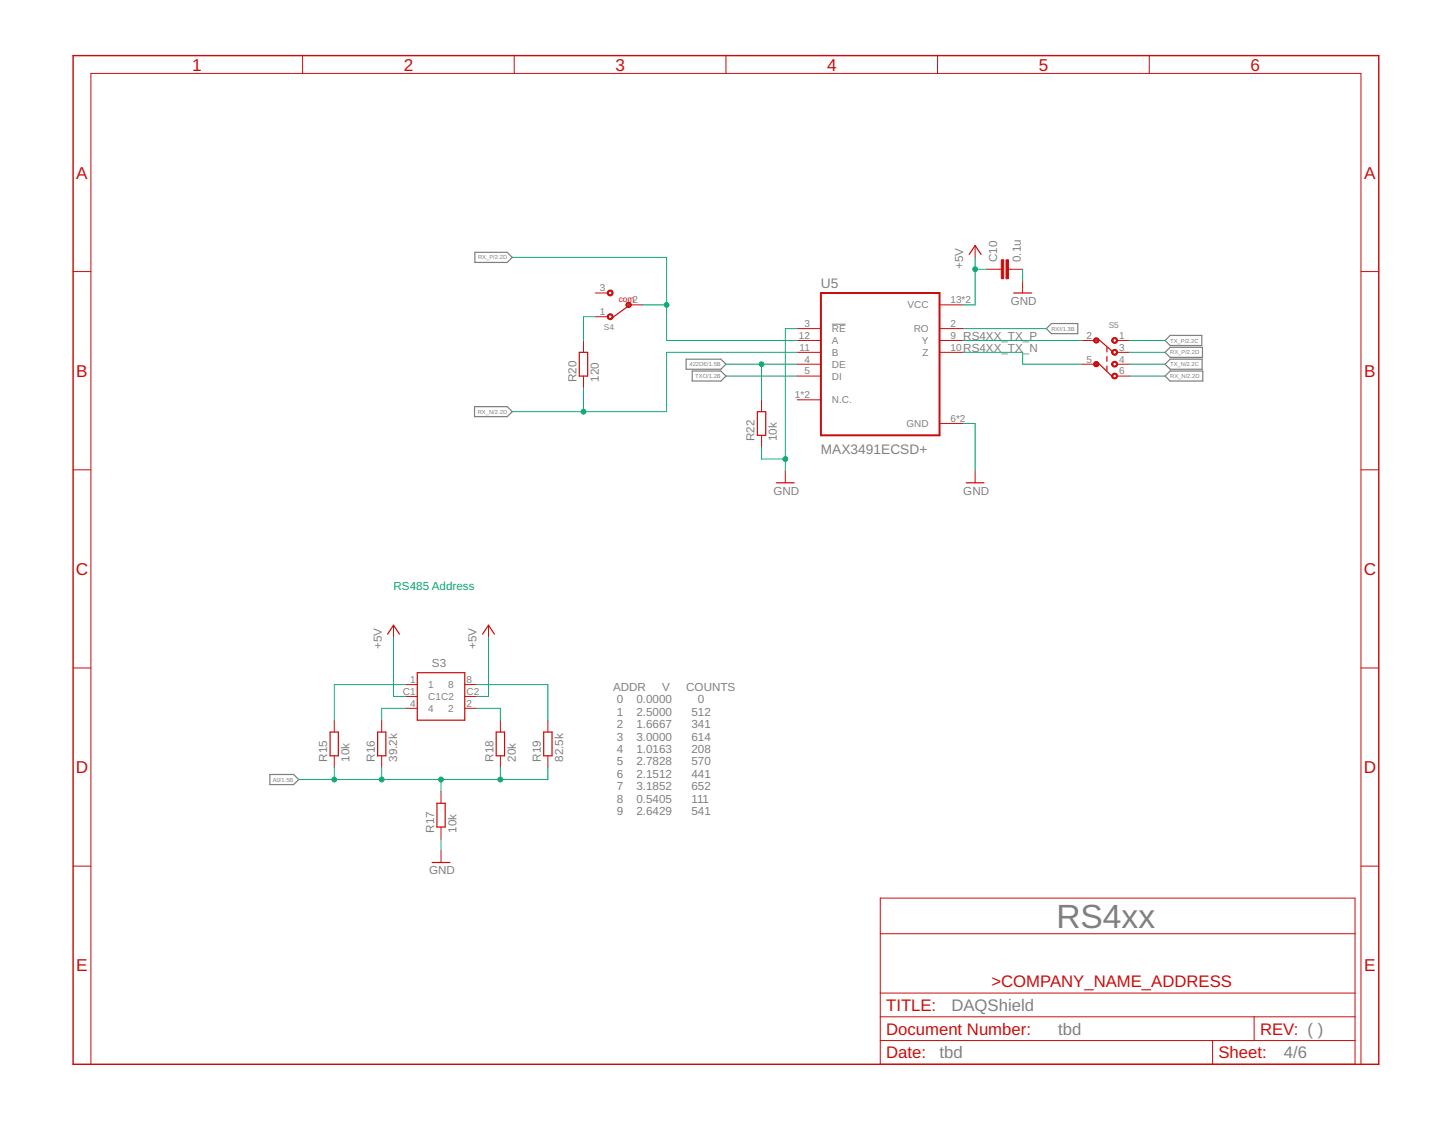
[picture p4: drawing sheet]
<svg xmlns="http://www.w3.org/2000/svg" width="279mm" height="216mm" viewBox="0 0 279 216" stroke-linecap="round" stroke-linejoin="round" font-family="sans-serif">
<path d="M160.2 62.4h2.6" fill="none" stroke="#808080" stroke-width=".19"/>
<path d="M91.4 48.6h6.3l.9 1-.9 .9h-6.3zM91.4 78.3h6.3l.9 1-.9 .9h-6.3zM132.1 69.2h6.7l1 .9-1 1h-6.7zM133.3 71.5h5.5l1 .9-1 1h-5.5zM201.5 63.3l1-1h5v2h-5zM224.3 70.1l1-.9h6.2v1.9h-6.2zM224.3 72.4l1-.9h6.3v1.9h-6.3zM224.3 67.9l1-1h6.2v1.9h-6.2zM224.3 65.6l1-1h6.1v1.9h-6.1zM52 149.2h4.5l1 .9-1 1h-4.5z" fill="none" stroke="#808080" stroke-width=".23"/>
<path d="M14.1 10.7h251.4v194.3h-251.4z" fill="none" stroke="#c90d0c" stroke-width=".28"/>
<g fill="none" stroke="#c90d0c" stroke-width=".19">
<path d="M58.3 10.7v3.4M99 10.7v3.4M139.8 10.7v3.4M180.5 10.7v3.4M221.3 10.7v3.4M14.1 52.3h3.4M114.6 56.4h2.3M121.5 58.7h2.3M180.9 58.7h4.6M187.8 47.3v2.3M190.1 51.9h2.7M194.2 51.9h2.7"/>
<path d="M196.9 54.1v2.3M262.1 52.3h3.4M112.4 65.6v2.3M112.4 72.4v2.3M114.6 61h2.3M146.6 77v2.3M153.5 63.3h4.6M153.5 65.6h4.6M153.5 67.9h4.6M153.5 70.1h4.6M153.5 72.4h4.6M153.5 77h4.6"/>
<path d="M180.9 63.3h4.6M180.9 65.6h4.6M180.9 67.9h4.6M208.3 65.6h2.3M208.3 70.1h2.3M215.2 65.6h2.3M215.2 67.9h2.3M215.2 70.1h2.3M215.2 72.4h2.3M14.1 90.5h3.4M146.6 83.8v2.3M151.2 90.7v2.3"/>
<path d="M180.9 81.6h4.6M187.8 90.7v2.3M262.1 90.5h3.4M14.1 128.7h3.4M64.4 138.7v2.3M73.5 138.7v2.3M75.8 120.4v2.3M78.1 131.8h2.2M78.1 134.1h2.2M78.1 136.4h2.2M89.5 131.8h2.3M89.5 134.1h2.3"/>
<path d="M89.5 136.4h2.3M94.1 120.4v2.3M96.4 138.7v2.3M105.5 138.7v2.3M262.1 128.7h3.4M64.4 145.6v2.2M73.5 145.6v2.2M84.9 152.4v2.3M84.9 159.3v2.3M96.4 145.6v2.2M105.5 145.6v2.2M14.1 166.8h3.4"/>
<path d="M84.9 163.8v2.3M169.5 173h91.4v32h-91.4zM169.5 179.8h91.4M262.1 166.8h3.4M169.5 195.8h91.4M169.5 191.3h91.4M241.5 195.8v4.6M17.5 205v-190.9h244.6v190.9M169.5 200.4h91.4M233.5 200.4v4.6"/>
</g>
<path d="M158.1 56.4h22.8v27.4h-22.8z" fill="none" stroke="#c90d0c" stroke-width=".38"/>
<g fill="none" stroke="#c90d0c" stroke-width=".23">
<path d="M120.6 58.8h.9M120.6 58.6h.9M120.6 58.9h.8M120.7 59.2l-2.7 2M120.7 58.4h.6M120.8 58.4l.2-.1 .3 .1M120.8 58.4a.46 .46 0 0 0-.2 .5 .46 .46 0 0 0 .6 .3M121.3 58.4a.47 .47 0 0 1-.2 .8M186.6 49l1.2-1.7 1.1 1.7M195.2 56.4h3.4M111.5 67.9h1.7v4.5h-1.7zM145.8 79.3h1.6v4.5h-1.6z"/>
<path d="M210.6 70.2h.9M210.7 65.7l.3 .3 .5-.2M210.7 65.6h.8M210.7 65.4h.8M210.7 70h.8M210.7 70.4h.8M210.7 65.3v.4M210.7 65.3a.47 .47 0 0 1 .8 .2M210.7 65.8h.8M210.8 65.3h.6M210.8 69.8a.46 .46 0 0 1 .7 .1 .46 .46 0 0 1-.3 .7M210.8 69.8a.47 .47 0 0 0 .2 .8"/>
<path d="M210.8 69.8h.6M210.9 70.6h.3M211.3 69.8l2.8 2.7M211.4 65.2l2.8 2.5M211.5 65.5v.2M211.5 65.7v.1M213.1 66.9v.9M213.1 68.7v.9M213.1 70.5v.9M149.5 93h3.4M186.1 93h3.4M74.6 122.1l1.2-1.7 1.1 1.7"/>
<path d="M80.3 129.6h9.2v9.1h-9.2zM92.9 122.1l1.2-1.7 1.1 1.7M63.6 141h1.6v4.6h-1.6zM72.7 141h1.6v4.6h-1.6zM84.1 154.7h1.6v4.6h-1.6zM95.5 141h1.7v4.6h-1.7zM104.7 141h1.6v4.6h-1.6zM83.2 166.1h3.4"/>
</g>
<g fill="#c90d0c" stroke="#c90d0c" stroke-width=".19">
<path d="M193.7 50h.5v3.7h-.5z"/>
<path d="M192.8 50h.5v3.7h-.5z"/>
</g>
<g fill="#c90d0c" stroke="#c90d0c" stroke-width=".19">
<path d="M214.2 67.4a.58 .58 0 0 1 .9 .2 .58 .58 0 0 1-.3 .8 .58 .58 0 0 1-.7-.5h.2a.35 .35 0 0 1 .5-.3 .35 .35 0 0 1 .1 .5 .35 .35 0 0 1-.6-.1v-.1h-.2z" fill-rule="evenodd"/>
<path d="M214.2 69.7a.58 .58 0 0 1 .9 .2 .58 .58 0 0 1-.3 .8 .58 .58 0 0 1-.7-.6h.2a.35 .35 0 0 1 .5-.3 .35 .35 0 0 1 .1 .6 .35 .35 0 0 1-.6-.1v-.2h-.2z" fill-rule="evenodd"/>
<path d="M214.2 65.2a.58 .58 0 0 1 .9 .1 .58 .58 0 0 1-.3 .8 .58 .58 0 0 1-.7-.5h.2a.35 .35 0 0 1 .5-.3 .35 .35 0 0 1 .1 .5 .35 .35 0 0 1-.6-.1v-.1h-.2z" fill-rule="evenodd"/>
<path d="M214.2 72a.58 .58 0 0 1 .9 .2 .58 .58 0 0 1-.3 .8 .58 .58 0 0 1-.7-.6h.2a.35 .35 0 0 1 .5-.3 .35 .35 0 0 1 .1 .6 .35 .35 0 0 1-.6-.1v-.2h-.2z" fill-rule="evenodd"/>
<path d="M117.1 56a.57 .57 0 0 1 .9 .2 .57 .57 0 0 1-.4 .8 .57 .57 0 0 1-.7-.6h.3a.35 .35 0 0 1 .4-.3 .35 .35 0 0 1 .1 .6 .35 .35 0 0 1-.5-.1v-.2h-.3z" fill-rule="evenodd"/>
<path d="M117.1 60.6a.57 .57 0 0 1 .9 .1 .57 .57 0 0 1-.4 .9 .57 .57 0 0 1-.7-.6h.3a.35 .35 0 0 1 .4-.3 .35 .35 0 0 1 .1 .6 .35 .35 0 0 1-.5-.2v-.1h-.3z" fill-rule="evenodd"/>
</g>
<g fill="none" stroke="#0dab76" stroke-width=".19">
<path d="M98.6 49.6h29.8v16h25.1M123.8 58.7h4.6M187.8 49.6v9.1h-2.3M187.8 51.9h2.3M196.9 51.9v2.2M112.4 74.7v4.6M114.6 61h-2.2v4.6M139.8 70.1h13.7M139.8 72.4h13.7M146.6 70.1v6.9M153.5 63.3h-2.3v27.4M153.5 67.9h-25.1v11.4h-29.8"/>
<path d="M185.5 67.9h11.4v2.2h11.4M185.5 63.3h16M185.5 65.6h22.8M217.5 70.1h6.8M217.5 72.4h6.8M217.5 65.6h6.8M217.5 67.9h6.8M146.6 86.1v2.3h4.6M185.5 81.6h2.3v9.1M75.8 122.7v11.4h2.3M78.1 131.8h-13.7v6.9M78.1 136.4h-4.6v2.3"/>
<path d="M91.8 131.8h13.7v6.9M91.8 136.4h4.6v2.3M94.1 122.7v11.4h-2.3M64.4 147.8v2.3M73.5 147.8v2.3M84.9 150.1v2.3M96.4 147.8v2.3M105.5 147.8v2.3h-48M84.9 161.6v2.2"/>
</g>
<g fill="#0dab76" stroke="#0dab76" stroke-width=".19">
<circle cx="151.2" cy="88.4" r=".47"/>
<circle cx="146.6" cy="70.1" r=".47"/>
<circle cx="187.8" cy="51.9" r=".47"/>
<circle cx="128.4" cy="58.7" r=".47"/>
<circle cx="112.4" cy="79.3" r=".47"/>
<circle cx="64.4" cy="150.1" r=".47"/>
<circle cx="73.5" cy="150.1" r=".47"/>
<circle cx="96.4" cy="150.1" r=".47"/>
<circle cx="84.9" cy="150.1" r=".47"/>
</g>
<text font-size="6.5" fill="#808080" x="203.4" y="178.7">RS4xx</text>
<g font-size="3.3" fill="#c90d0c">
<text x="37" y="13.6">1</text>
<text x="77.7" y="13.6">2</text>
<text x="118.5" y="13.6">3</text>
<text x="159.3" y="13.6">4</text>
<text x="200" y="13.6">5</text>
<text x="240.8" y="13.6">6</text>
<text x="14.7" y="34.4">A</text>
<text x="262.7" y="34.4">A</text>
<text x="14.7" y="72.6">B</text>
<text x="262.7" y="72.6">B</text>
<text x="14.6" y="110.7">C</text>
<text x="262.6" y="110.7">C</text>
<text x="14.6" y="148.9">D</text>
<text x="262.6" y="148.9">D</text>
<text x="14.7" y="187.1">E</text>
<text x="262.7" y="187.1">E</text>
</g>
<g font-size="3.2" fill="#c90d0c">
<text x="190.9" y="190.1">&gt;COMPANY_NAME_ADDRESS</text>
<text x="170.6" y="194.7">TITLE:</text>
<text x="170.6" y="203.8">Date:</text>
<text x="170.6" y="199.3">Document Number:</text>
<text x="234.6" y="203.8">Sheet:</text>
<text x="242.6" y="199.3">REV: ( )</text>
</g>
<g font-size="3.2" fill="#808080">
<text x="183.2" y="194.7">DAQShield</text>
<text x="180.9" y="203.8">tbd</text>
<text x="203.8" y="199.3">tbd</text>
<text x="247.2" y="203.8">4/6</text>
</g>
<g font-size="2.6" fill="#808080">
<text x="158.1" y="55.5">U5</text>
<text x="158.1" y="87.5">MAX3491ECSD+</text>
</g>
<g font-size="2.2" fill="#808080">
<text x="185.5" y="51.9" transform="rotate(-90 185.5 51.9)">+5V</text>
<text x="192" y="50.5" transform="rotate(-90 192 50.5)">C10</text>
<text x="196.6" y="50.5" transform="rotate(-90 196.6 50.5)">0.1u</text>
<text x="194.6" y="58.7">GND</text>
<text x="185.5" y="65.6">RS4XX_TX_P</text>
<text x="185.5" y="67.9">RS4XX_TX_N</text>
<text x="111" y="73.6" transform="rotate(-90 111 73.6)">R20</text>
<text x="115.3" y="73.6" transform="rotate(-90 115.3 73.6)">120</text>
<text x="145.3" y="85" transform="rotate(-90 145.3 85)">R22</text>
<text x="149.6" y="85" transform="rotate(-90 149.6 85)">10k</text>
<text x="148.9" y="95.3">GND</text>
<text x="185.5" y="95.3">GND</text>
<text x="73.5" y="125" transform="rotate(-90 73.5 125)">+5V</text>
<text x="91.8" y="125" transform="rotate(-90 91.8 125)">+5V</text>
<text x="83.2" y="128.5">S3</text>
<text x="118" y="133.1">ADDR</text>
<text x="118.8" y="135.5">0</text>
<text x="118.8" y="137.8">1</text>
<text x="122.5" y="135.5">0.0000</text>
<text x="122.5" y="137.8">2.5000</text>
<text x="127.5" y="133.1">V</text>
<text x="132.1" y="133.1">COUNTS</text>
<text x="133.1" y="137.8">512</text>
<text x="134.4" y="135.5">0</text>
<text x="118.8" y="140.2">2</text>
<text x="118.8" y="142.6">3</text>
<text x="122.5" y="140.2">1.6667</text>
<text x="122.5" y="142.6">3.0000</text>
<text x="133.1" y="140.2">341</text>
<text x="133.1" y="142.6">614</text>
<text x="63" y="146.7" transform="rotate(-90 63 146.7)">R15</text>
<text x="67.3" y="146.7" transform="rotate(-90 67.3 146.7)">10k</text>
<text x="72.2" y="146.7" transform="rotate(-90 72.2 146.7)">R16</text>
<text x="76.5" y="146.7" transform="rotate(-90 76.5 146.7)">39.2k</text>
<text x="95" y="146.7" transform="rotate(-90 95 146.7)">R18</text>
<text x="99.3" y="146.7" transform="rotate(-90 99.3 146.7)">20k</text>
<text x="104.1" y="146.7" transform="rotate(-90 104.1 146.7)">R19</text>
<text x="108.5" y="146.7" transform="rotate(-90 108.5 146.7)">82.5k</text>
<text x="118.8" y="145">4</text>
<text x="118.8" y="147.4">5</text>
<text x="118.8" y="149.8">6</text>
<text x="122.5" y="145">1.0163</text>
<text x="122.5" y="147.4">2.7828</text>
<text x="122.5" y="149.8">2.1512</text>
<text x="133.1" y="145">208</text>
<text x="133.1" y="147.4">570</text>
<text x="133.1" y="149.8">441</text>
<text x="118.8" y="152.2">7</text>
<text x="118.8" y="154.6">8</text>
<text x="122.5" y="152.2">3.1852</text>
<text x="122.5" y="154.6">0.5405</text>
<text x="133.1" y="152.2">652</text>
<text x="133.1" y="154.6">111</text>
<text x="83.6" y="160.4" transform="rotate(-90 83.6 160.4)">R17</text>
<text x="87.9" y="160.4" transform="rotate(-90 87.9 160.4)">10k</text>
<text x="118.8" y="157">9</text>
<text x="122.5" y="157">2.6429</text>
<text x="133.1" y="157">541</text>
<text x="82.6" y="168.4">GND</text>
</g>
<text font-size="2.2" fill="#0dab76" x="75.8" y="113.6">RS485 Address</text>
<g font-size="1.9" fill="#808080">
<text x="115.5" y="56.1">3</text>
<text x="121.8" y="58.4">2</text>
<text x="174.8" y="59.4">VCC</text>
<text x="183" y="58.4">13*2</text>
<text x="115.5" y="60.7">1</text>
<text x="153.8" y="65.2">12</text>
<text x="154.9" y="63">3</text>
<text x="160.2" y="64">RE</text>
<text x="175.9" y="64">RO</text>
<text x="183" y="63">2</text>
<text x="183" y="65.2">9</text>
<text x="209.2" y="65.2">2</text>
<text x="215.5" y="65.2">1</text>
<text x="154" y="67.5">11</text>
<text x="154.9" y="69.8">4</text>
<text x="160.2" y="66.3">A</text>
<text x="160.2" y="68.5">B</text>
<text x="160.2" y="70.8">DE</text>
<text x="177.5" y="66.3">Y</text>
<text x="177.6" y="68.5">Z</text>
<text x="183" y="67.5">10</text>
<text x="209.2" y="69.8">5</text>
<text x="215.5" y="67.5">3</text>
<text x="215.5" y="69.8">4</text>
<text x="153.1" y="76.7">1*2</text>
<text x="154.9" y="72.1">5</text>
<text x="160.2" y="73.1">DI</text>
<text x="160.2" y="77.7">N.C.</text>
<text x="215.5" y="72.1">6</text>
<text x="174.5" y="82.3">GND</text>
<text x="183" y="81.2">6*2</text>
<text x="79" y="131.5">1</text>
<text x="89.8" y="131.5">8</text>
<text x="77.6" y="133.8">C1</text>
<text x="79" y="136.1">4</text>
<text x="82.5" y="132.5">1</text>
<text x="82.5" y="134.8">C1C2</text>
<text x="82.5" y="137.1">4</text>
<text x="86.3" y="132.5">8</text>
<text x="86.3" y="137.1">2</text>
<text x="89.8" y="133.8">C2</text>
<text x="89.8" y="136.1">2</text>
</g>
<text font-size="1.6" fill="#c90d0c" x="119.1" y="58.2">com</text>
<g font-size="1.6" fill="#808080">
<text x="116.3" y="63.6">S4</text>
<text x="213.5" y="63.2">S5</text>
</g>
<g font-size="1.1" fill="#808080">
<text x="92.1" y="50">RX_P/2.2D</text>
<text x="202.5" y="63.7">RXI/1.3B</text>
<text x="225.3" y="66">TX_P/2.2C</text>
<text x="132.8" y="70.5">422DE/1.5B</text>
<text x="225.3" y="68.3">RX_P/2.2D</text>
<text x="225.3" y="70.5">TX_N/2.2C</text>
<text x="133.9" y="72.8">TXO/1.2B</text>
<text x="225.3" y="72.8">RX_N/2.2D</text>
<text x="92" y="79.7">RX_N/2.2D</text>
<text x="52.5" y="150.5">A0/1.5B</text>
</g>
</svg>
